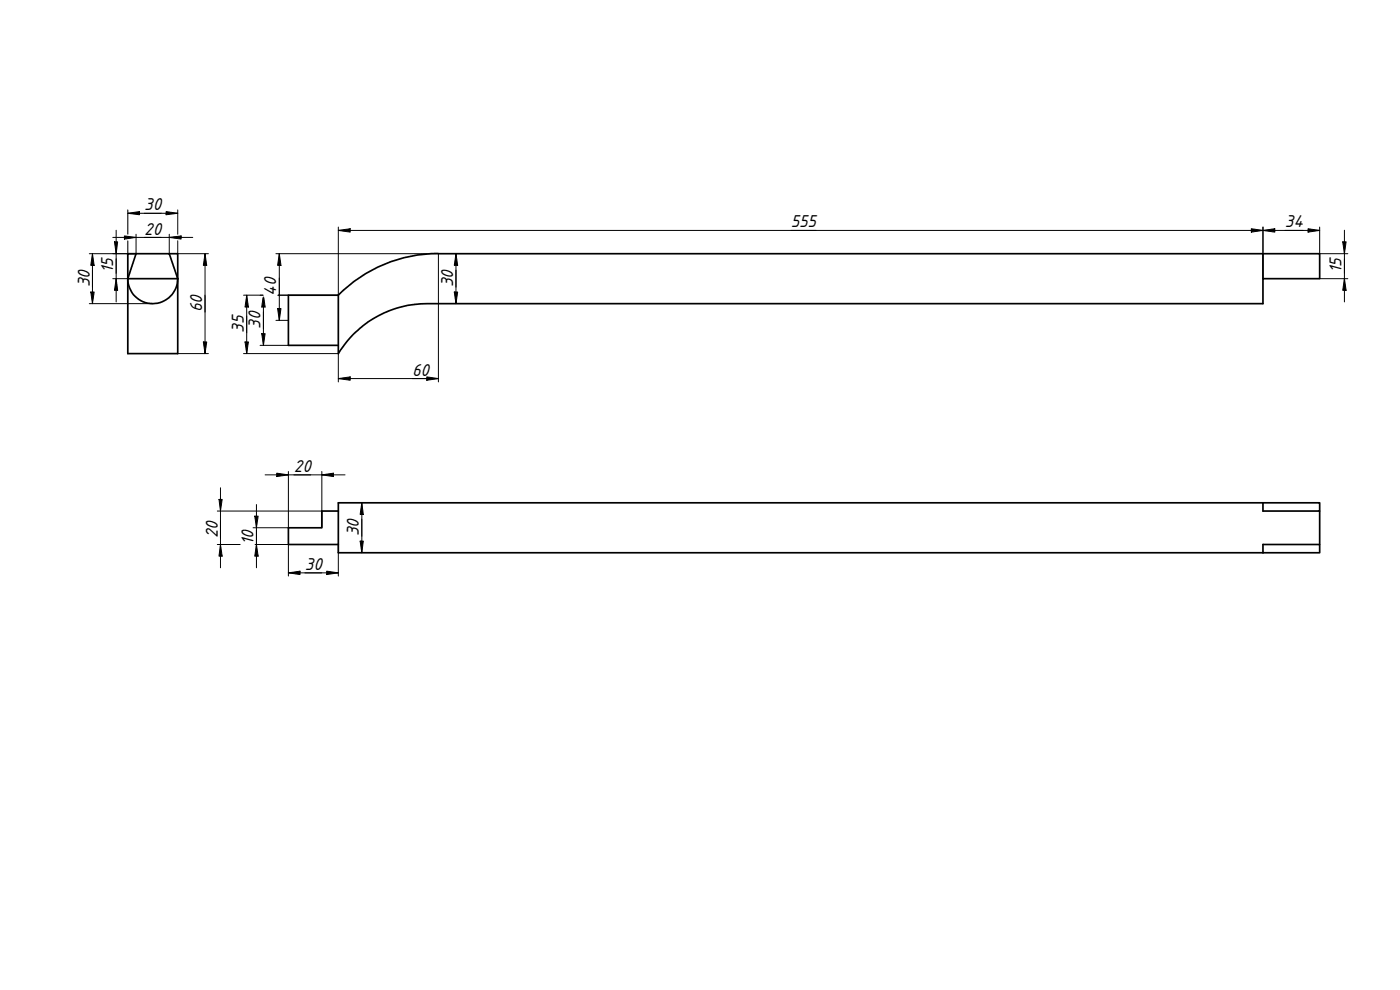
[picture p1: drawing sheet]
<svg xmlns="http://www.w3.org/2000/svg" width="420mm" height="297mm" viewBox="0 0 420 297" stroke-linecap="round" stroke-linejoin="round" font-family="sans-serif">
<g fill="none" stroke="#000" stroke-width=".51">
<path d="M40.8 76.1h-2.4v7.5M40.8 76.1h10l2.5 7.5h-14.9M40.8 76.1l-2.4 7.5M50.8 76.1h2.5v7.5M131.5 76.1a42.3 42.3 0 0 0-30 12.5M131.6 76.1h247.4v7.5M379 76.1h17v7.5h-17v7.5h-250.9a30.9 30.9 0 0 0-26.6 15v-17.5h-14.9v15h14.9M38.4 83.6a7.5 7.5 0 0 0 7.4 7.5 7.5 7.5 0 0 0 7.5-7.5M38.4 83.6v22.5h14.9v-22.5M101.5 153.3h-4.9v5.1h-10v5h14.9M379 150.9h-277.5v14.9h277.5M379 150.9h17v2.4h-17z"/>
<path d="M396 153.3v10.1M379 163.4h17v2.4h-17z"/>
</g>
<g fill="none" stroke="#000" stroke-width=".3">
<path d="M27.7 76.1l.6 3.5h-1.1zM27.7 76.1v15M33.8 71.2h24M34.4 72.6h.9l-.4 3.5zM34.9 69.1v21.5M37.3 70.8l3.5 .4-3.5 .5zM38.4 64l3.4-.5v.9zM38.4 64h14.9M38.4 63v7.3M38.4 72.2v3.9M40.8 70.3v5.8h-14M49.8 63.5l3.5 .5-3.5 .4z"/>
<path d="M50.8 71.2l3.6-.4v.9zM50.8 70.3v5.8M53.3 72.2v3.9h9.2M53.3 63v7.3M61.5 76.1l.5 3.5h-1zM61.5 76.1v30M82.8 76.1h48.8v38.5M83.8 76.1l.5 3.5h-1zM83.8 76.1v20M101.5 69.1l3.6-.5v1zM101.5 68.1v20.5h-18.1M101.5 69.1h294.5"/>
<path d="M136.8 76.1l.6 3.5h-1.1zM136.8 76.1v15M375.5 68.6l3.5 .5-3.5 .5zM379 69.1l3.6-.5v1zM379 68.1v15.5M392.6 68.6l3.4 .5-3.4 .5zM396 68.1v8h8.5M403 72.6h1l-.5 3.5zM403.5 69.1v21.5M26.8 91.1h19M27.2 87.6h1.1l-.6 3.5zM33.8 83.6h4.6"/>
<path d="M34.9 83.6l.4 3.5h-.9zM73.1 88.6h5.8M74 88.6l.5 3.5h-1zM74 88.6v17.5M78.9 89.3l-.4 2.8h1.1l-.4-2.8M79.1 89.3v14.3M82.8 96.1h3.8M83.3 92.6h1l-.5 3.5zM136.3 87.6h1.1l-.6 3.5zM396 83.6h8.5M403.5 83.6l.5 3.5h-1zM53.3 106.1h9.2"/>
<path d="M61 102.6h1l-.5 3.5zM73.1 106.1h28.4v8.5M73.5 102.6h1l-.5 3.5zM78 103.6h8.6M78.5 100.1h1.1l-.5 3.5zM101.5 113.6l3.6-.5v1zM101.5 113.6h30.1M128.1 113.1l3.5 .5-3.5 .5zM65.2 153.3h31.4M65.7 149.8h1l-.5 3.5zM66.2 146.4v24M76.5 154.9h1l-.5 3.5z"/>
<path d="M77 151.4v19M79.6 142.5h24M83.1 142l3.5 .5-3.5 .5zM86.6 141.5v16.9h-10.7M96.6 142.5l3.5-.5v1zM96.6 141.5v16.9M108.6 150.9l.4 3.5h-.9zM108.6 150.9v14.9M65.2 163.4h6.9M66.2 163.4l.5 3.5h-1zM76.6 163.4h10v9.4M77 163.4l.5 3.5h-1z"/>
<path d="M86.6 171.9l3.4-.5v1zM86.6 171.9h14.9M98 171.4l3.5 .5-3.5 .5zM101.5 163.4v9.4M108.1 162.4h.9l-.4 3.4z"/>
</g>
<g fill="#000">
<path d="M27.7 76.1l.6 3.5h-1.1z" fill-rule="evenodd"/>
<path d="M34.4 72.6h.9l-.4 3.5z" fill-rule="evenodd"/>
<path d="M37.3 70.8l3.5 .4-3.5 .5z" fill-rule="evenodd"/>
<path d="M38.4 64l3.4-.5v.9z" fill-rule="evenodd"/>
<path d="M49.8 63.5l3.5 .5-3.5 .4z" fill-rule="evenodd"/>
<path d="M50.8 71.2l3.6-.4v.9z" fill-rule="evenodd"/>
<path d="M61.5 76.1l.5 3.5h-1z" fill-rule="evenodd"/>
<path d="M83.8 76.1l.5 3.5h-1z" fill-rule="evenodd"/>
<path d="M101.5 69.1l3.6-.5v1z" fill-rule="evenodd"/>
<path d="M136.8 76.1l.6 3.5h-1.1z" fill-rule="evenodd"/>
<path d="M375.5 68.6l3.5 .5-3.5 .5z" fill-rule="evenodd"/>
<path d="M379 69.1l3.6-.5v1z" fill-rule="evenodd"/>
<path d="M392.6 68.6l3.4 .5-3.4 .5z" fill-rule="evenodd"/>
<path d="M403 72.6h1l-.5 3.5z" fill-rule="evenodd"/>
<path d="M27.2 87.6h1.1l-.6 3.5z" fill-rule="evenodd"/>
<path d="M34.9 83.6l.4 3.5h-.9z" fill-rule="evenodd"/>
<path d="M74 88.6l.5 3.5h-1z" fill-rule="evenodd"/>
<path d="M79.1 88.6l.5 3.5h-1.1z" fill-rule="evenodd"/>
<path d="M83.3 92.6h1l-.5 3.5z" fill-rule="evenodd"/>
<path d="M136.3 87.6h1.1l-.6 3.5z" fill-rule="evenodd"/>
<path d="M403.5 83.6l.5 3.5h-1z" fill-rule="evenodd"/>
<path d="M61 102.6h1l-.5 3.5z" fill-rule="evenodd"/>
<path d="M73.5 102.6h1l-.5 3.5z" fill-rule="evenodd"/>
<path d="M78.5 100.1h1.1l-.5 3.5z" fill-rule="evenodd"/>
<path d="M101.5 113.6l3.6-.5v1z" fill-rule="evenodd"/>
<path d="M128.1 113.1l3.5 .5-3.5 .5z" fill-rule="evenodd"/>
<path d="M65.7 149.8h1l-.5 3.5z" fill-rule="evenodd"/>
<path d="M76.5 154.9h1l-.5 3.5z" fill-rule="evenodd"/>
<path d="M83.1 142l3.5 .5-3.5 .5z" fill-rule="evenodd"/>
<path d="M96.6 142.5l3.5-.5v1z" fill-rule="evenodd"/>
<path d="M108.6 150.9l.4 3.5h-.9z" fill-rule="evenodd"/>
<path d="M66.2 163.4l.5 3.5h-1z" fill-rule="evenodd"/>
<path d="M77 163.4l.5 3.5h-1z" fill-rule="evenodd"/>
<path d="M86.6 171.9l3.4-.5v1z" fill-rule="evenodd"/>
<path d="M98 171.4l3.5 .5-3.5 .5z" fill-rule="evenodd"/>
<path d="M108.1 162.4h.9l-.4 3.4z" fill-rule="evenodd"/>
</g>
<g font-size="5">
<text x="43.3" y="63.1">30</text>
<text x="43.3" y="70.4">20</text>
<text x="237.3" y="68.2">555</text>
<text x="385.6" y="68.2">34</text>
<text x="34" y="82" transform="rotate(-90 34 82)">15</text>
<text x="402.6" y="82" transform="rotate(-90 402.6 82)">15</text>
<text x="26.9" y="86.2" transform="rotate(-90 26.9 86.2)">30</text>
<text x="82.9" y="88.8" transform="rotate(-90 82.9 88.8)">40</text>
<text x="136" y="86.2" transform="rotate(-90 136 86.2)">30</text>
<text x="60.7" y="93.6" transform="rotate(-90 60.7 93.6)">60</text>
<text x="73.2" y="99.9" transform="rotate(-90 73.2 99.9)">35</text>
<text x="78.2" y="98.7" transform="rotate(-90 78.2 98.7)">30</text>
<text x="123.7" y="112.7">60</text>
<text x="88.2" y="141.6">20</text>
<text x="65.3" y="161.5" transform="rotate(-90 65.3 161.5)">20</text>
<text x="107.7" y="160.9" transform="rotate(-90 107.7 160.9)">30</text>
<text x="76.1" y="163.4" transform="rotate(-90 76.1 163.4)">10</text>
<text x="91.5" y="171">30</text>
</g>
</svg>
